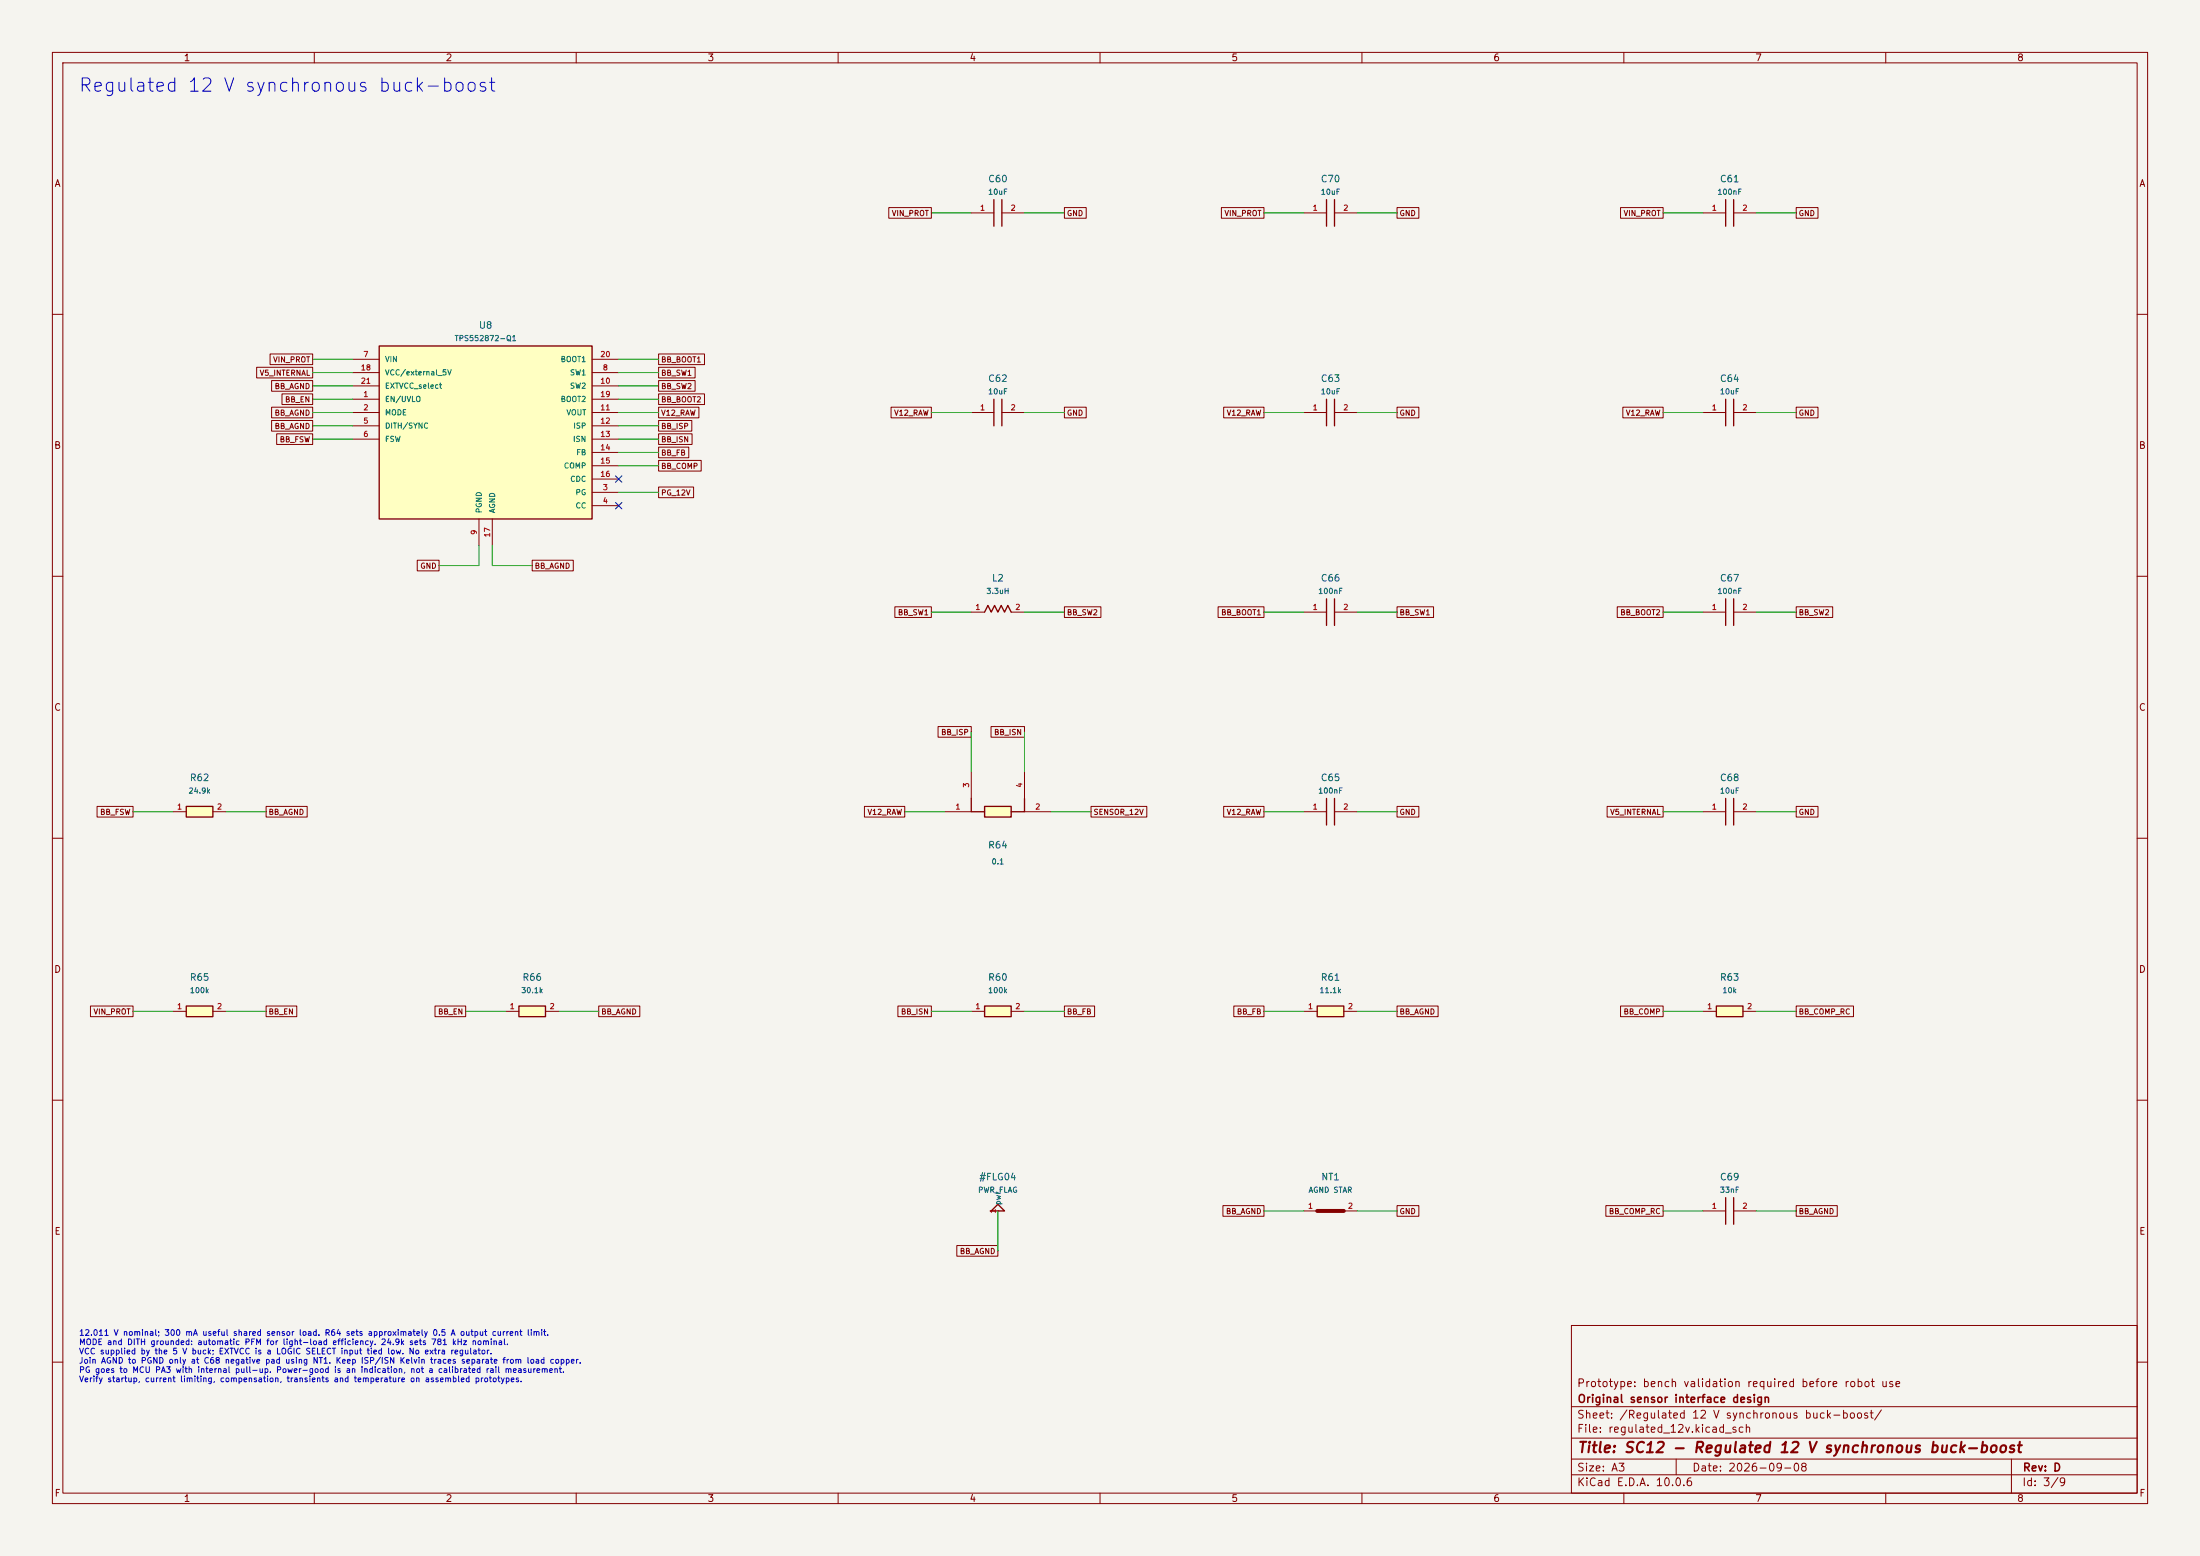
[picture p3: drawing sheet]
(kicad_sch (version 20250114) (generator "eeschema") (paper "A3")
(title_block (title "SC12 - Regulated 12 V synchronous buck-boost") (date "2026-09-08") (rev "D") (company "Original sensor interface design") (comment 1 "Prototype: bench validation required before robot use"))
(lib_symbols
(symbol "FRC_Sensor_CAN:BUCKBOOST" (pin_names (offset 1.016)) (in_bom yes) (on_board yes)
(property "Reference" "U" (at 0 10 0) (effects (font (size 1.27 1.27))))
(property "Value" "BUCKBOOST" (at 0 7 0) (effects (font (size 1.27 1.27))))
(property "Footprint" "" (at 0 0 0) (effects (font (size 1.27 1.27)) (hide yes)))
(property "Datasheet" "" (at 0 0 0) (effects (font (size 1.27 1.27)) (hide yes)))
(symbol "BUCKBOOST_1_1" (rectangle (start -20.32 16.51) (end 20.32 -16.51) (stroke (width .254) (type default)) (fill (type background)))
(pin power_in line (at -25.4 13.97 0) (length 5.08) (name "VIN" (effects (font (size 1.016 1.016)))) (number "7" (effects (font (size 1.016 1.016)))))
(pin power_in line (at -25.4 11.43 0) (length 5.08) (name "VCC/external 5V" (effects (font (size 1.016 1.016)))) (number "18" (effects (font (size 1.016 1.016)))))
(pin input line (at -25.4 8.89 0) (length 5.08) (name "EXTVCC select" (effects (font (size 1.016 1.016)))) (number "21" (effects (font (size 1.016 1.016)))))
(pin input line (at -25.4 6.35 0) (length 5.08) (name "EN/UVLO" (effects (font (size 1.016 1.016)))) (number "1" (effects (font (size 1.016 1.016)))))
(pin input line (at -25.4 3.81 0) (length 5.08) (name "MODE" (effects (font (size 1.016 1.016)))) (number "2" (effects (font (size 1.016 1.016)))))
(pin input line (at -25.4 1.27 0) (length 5.08) (name "DITH/SYNC" (effects (font (size 1.016 1.016)))) (number "5" (effects (font (size 1.016 1.016)))))
(pin passive line (at -25.4 -1.27 0) (length 5.08) (name "FSW" (effects (font (size 1.016 1.016)))) (number "6" (effects (font (size 1.016 1.016)))))
(pin passive line (at 25.4 13.97 180) (length 5.08) (name "BOOT1" (effects (font (size 1.016 1.016)))) (number "20" (effects (font (size 1.016 1.016)))))
(pin power_out line (at 25.4 11.43 180) (length 5.08) (name "SW1" (effects (font (size 1.016 1.016)))) (number "8" (effects (font (size 1.016 1.016)))))
(pin power_out line (at 25.4 8.89 180) (length 5.08) (name "SW2" (effects (font (size 1.016 1.016)))) (number "10" (effects (font (size 1.016 1.016)))))
(pin passive line (at 25.4 6.35 180) (length 5.08) (name "BOOT2" (effects (font (size 1.016 1.016)))) (number "19" (effects (font (size 1.016 1.016)))))
(pin power_out line (at 25.4 3.81 180) (length 5.08) (name "VOUT" (effects (font (size 1.016 1.016)))) (number "11" (effects (font (size 1.016 1.016)))))
(pin input line (at 25.4 1.27 180) (length 5.08) (name "ISP" (effects (font (size 1.016 1.016)))) (number "12" (effects (font (size 1.016 1.016)))))
(pin input line (at 25.4 -1.27 180) (length 5.08) (name "ISN" (effects (font (size 1.016 1.016)))) (number "13" (effects (font (size 1.016 1.016)))))
(pin input line (at 25.4 -3.81 180) (length 5.08) (name "FB" (effects (font (size 1.016 1.016)))) (number "14" (effects (font (size 1.016 1.016)))))
(pin passive line (at 25.4 -6.35 180) (length 5.08) (name "COMP" (effects (font (size 1.016 1.016)))) (number "15" (effects (font (size 1.016 1.016)))))
(pin passive line (at 25.4 -8.89 180) (length 5.08) (name "CDC" (effects (font (size 1.016 1.016)))) (number "16" (effects (font (size 1.016 1.016)))))
(pin open_collector line (at 25.4 -11.43 180) (length 5.08) (name "PG" (effects (font (size 1.016 1.016)))) (number "3" (effects (font (size 1.016 1.016)))))
(pin open_collector line (at 25.4 -13.97 180) (length 5.08) (name "CC" (effects (font (size 1.016 1.016)))) (number "4" (effects (font (size 1.016 1.016)))))
(pin power_in line (at -1.27 -21.59 90) (length 5.08) (name "PGND" (effects (font (size 1.016 1.016)))) (number "9" (effects (font (size 1.016 1.016)))))
(pin power_in line (at 1.27 -21.59 90) (length 5.08) (name "AGND" (effects (font (size 1.016 1.016)))) (number "17" (effects (font (size 1.016 1.016)))))))
(symbol "FRC_Sensor_CAN:C" (pin_names (offset 1.016)) (in_bom yes) (on_board yes)
(property "Reference" "C" (at 0 10 0) (effects (font (size 1.27 1.27))))
(property "Value" "C" (at 0 7 0) (effects (font (size 1.27 1.27))))
(property "Footprint" "" (at 0 0 0) (effects (font (size 1.27 1.27)) (hide yes)))
(property "Datasheet" "" (at 0 0 0) (effects (font (size 1.27 1.27)) (hide yes)))
(symbol "C_1_1" (polyline (pts (xy -0.762 -2.54) (xy -0.762 2.54)) (stroke (width 0.254) (type default)) (fill (type none)))(polyline (pts (xy 0.762 -2.54) (xy 0.762 2.54)) (stroke (width 0.254) (type default)) (fill (type none)))
(pin passive line (at -5.08 0 0) (length 4.318) (name "" (effects (font (size 1.016 1.016)))) (number "1" (effects (font (size 1.016 1.016)))))
(pin passive line (at 5.08 0 180) (length 4.318) (name "" (effects (font (size 1.016 1.016)))) (number "2" (effects (font (size 1.016 1.016)))))))
(symbol "FRC_Sensor_CAN:KELVIN_R" (pin_names (offset 1.016)) (in_bom yes) (on_board yes)
(property "Reference" "R" (at 0 10 0) (effects (font (size 1.27 1.27))))
(property "Value" "KELVIN_R" (at 0 7 0) (effects (font (size 1.27 1.27))))
(property "Footprint" "" (at 0 0 0) (effects (font (size 1.27 1.27)) (hide yes)))
(property "Datasheet" "" (at 0 0 0) (effects (font (size 1.27 1.27)) (hide yes)))
(symbol "KELVIN_R_1_1" (rectangle (start -2.54 1.016) (end 2.54 -1.016) (stroke (width .254) (type default)) (fill (type background)))(polyline (pts (xy -5.08 2.54) (xy -5.08 0) (xy -2.54 0)) (stroke (width 0.254) (type default)) (fill (type none)))(polyline (pts (xy 5.08 2.54) (xy 5.08 0) (xy 2.54 0)) (stroke (width 0.254) (type default)) (fill (type none)))
(pin passive line (at -10.16 0 0) (length 5.08) (name "" (effects (font (size 1.016 1.016)))) (number "1" (effects (font (size 1.016 1.016)))))
(pin passive line (at 10.16 0 180) (length 5.08) (name "" (effects (font (size 1.016 1.016)))) (number "2" (effects (font (size 1.016 1.016)))))
(pin passive line (at -5.08 7.62 270) (length 5.08) (name "" (effects (font (size 1.016 1.016)))) (number "3" (effects (font (size 1.016 1.016)))))
(pin passive line (at 5.08 7.62 270) (length 5.08) (name "" (effects (font (size 1.016 1.016)))) (number "4" (effects (font (size 1.016 1.016)))))))
(symbol "FRC_Sensor_CAN:L" (pin_names (offset 1.016)) (in_bom yes) (on_board yes)
(property "Reference" "L" (at 0 10 0) (effects (font (size 1.27 1.27))))
(property "Value" "L" (at 0 7 0) (effects (font (size 1.27 1.27))))
(property "Footprint" "" (at 0 0 0) (effects (font (size 1.27 1.27)) (hide yes)))
(property "Datasheet" "" (at 0 0 0) (effects (font (size 1.27 1.27)) (hide yes)))
(symbol "L_1_1" (polyline (pts (xy -2.54 0) (xy -1.9 1.27) (xy -1.27 0) (xy -0.63 1.27) (xy 0 0) (xy 0.63 1.27) (xy 1.27 0) (xy 1.9 1.27) (xy 2.54 0)) (stroke (width 0.254) (type default)) (fill (type none)))
(pin passive line (at -5.08 0 0) (length 2.54) (name "" (effects (font (size 1.016 1.016)))) (number "1" (effects (font (size 1.016 1.016)))))
(pin passive line (at 5.08 0 180) (length 2.54) (name "" (effects (font (size 1.016 1.016)))) (number "2" (effects (font (size 1.016 1.016)))))))
(symbol "FRC_Sensor_CAN:NETTIE" (pin_names (offset 1.016)) (in_bom yes) (on_board yes)
(property "Reference" "NT" (at 0 10 0) (effects (font (size 1.27 1.27))))
(property "Value" "NETTIE" (at 0 7 0) (effects (font (size 1.27 1.27))))
(property "Footprint" "" (at 0 0 0) (effects (font (size 1.27 1.27)) (hide yes)))
(property "Datasheet" "" (at 0 0 0) (effects (font (size 1.27 1.27)) (hide yes)))
(symbol "NETTIE_1_1" (polyline (pts (xy -2.54 0) (xy 2.54 0)) (stroke (width 0.762) (type default)) (fill (type none)))
(pin passive line (at -5.08 0 0) (length 2.54) (name "" (effects (font (size 1.016 1.016)))) (number "1" (effects (font (size 1.016 1.016)))))
(pin passive line (at 5.08 0 180) (length 2.54) (name "" (effects (font (size 1.016 1.016)))) (number "2" (effects (font (size 1.016 1.016)))))))
(symbol "FRC_Sensor_CAN:PWR_FLAG" (pin_names (offset 1.016)) (in_bom yes) (on_board yes)
(property "Reference" "#FLG" (at 0 10 0) (effects (font (size 1.27 1.27))))
(property "Value" "PWR_FLAG" (at 0 7 0) (effects (font (size 1.27 1.27))))
(property "Footprint" "" (at 0 0 0) (effects (font (size 1.27 1.27)) (hide yes)))
(property "Datasheet" "" (at 0 0 0) (effects (font (size 1.27 1.27)) (hide yes)))
(symbol "PWR_FLAG_1_1" (polyline (pts (xy -1.27 0) (xy 0 1.27) (xy 1.27 0) (xy -1.27 0)) (stroke (width 0.254) (type default)) (fill (type none)))
(pin power_out line (at 0 0 90) (length 0) (name "pwr" (effects (font (size 1.016 1.016)))) (number "1" (effects (font (size 1.016 1.016)))))))
(symbol "FRC_Sensor_CAN:R" (pin_names (offset 1.016)) (in_bom yes) (on_board yes)
(property "Reference" "R" (at 0 10 0) (effects (font (size 1.27 1.27))))
(property "Value" "R" (at 0 7 0) (effects (font (size 1.27 1.27))))
(property "Footprint" "" (at 0 0 0) (effects (font (size 1.27 1.27)) (hide yes)))
(property "Datasheet" "" (at 0 0 0) (effects (font (size 1.27 1.27)) (hide yes)))
(symbol "R_1_1" (rectangle (start -2.54 1.016) (end 2.54 -1.016) (stroke (width .254) (type default)) (fill (type background)))
(pin passive line (at -5.08 0 0) (length 2.54) (name "" (effects (font (size 1.016 1.016)))) (number "1" (effects (font (size 1.016 1.016)))))
(pin passive line (at 5.08 0 180) (length 2.54) (name "" (effects (font (size 1.016 1.016)))) (number "2" (effects (font (size 1.016 1.016))))))))
(text "Regulated 12 V synchronous buck-boost" (at 15 15 0) (effects (font (size 2.54 2.54)) (justify left top)))
(wire (pts (xy 67.31 68.58) (xy 59.69 68.58)) (stroke (width 0) (type default)))
(global_label "VIN_PROT" (shape passive) (at 59.69 68.58 0) (effects (font (size 1.016 1.016)) (justify right)) (property "Intersheetrefs" "${INTERSHEET_REFS}" (at 59.69 68.58 0) (effects (font (size 1.27 1.27)) (hide yes))))
(wire (pts (xy 67.31 71.12) (xy 59.69 71.12)) (stroke (width 0) (type default)))
(global_label "V5_INTERNAL" (shape passive) (at 59.69 71.12 0) (effects (font (size 1.016 1.016)) (justify right)) (property "Intersheetrefs" "${INTERSHEET_REFS}" (at 59.69 71.12 0) (effects (font (size 1.27 1.27)) (hide yes))))
(wire (pts (xy 67.31 73.66) (xy 59.69 73.66)) (stroke (width 0) (type default)))
(global_label "BB_AGND" (shape passive) (at 59.69 73.66 0) (effects (font (size 1.016 1.016)) (justify right)) (property "Intersheetrefs" "${INTERSHEET_REFS}" (at 59.69 73.66 0) (effects (font (size 1.27 1.27)) (hide yes))))
(wire (pts (xy 67.31 76.2) (xy 59.69 76.2)) (stroke (width 0) (type default)))
(global_label "BB_EN" (shape passive) (at 59.69 76.2 0) (effects (font (size 1.016 1.016)) (justify right)) (property "Intersheetrefs" "${INTERSHEET_REFS}" (at 59.69 76.2 0) (effects (font (size 1.27 1.27)) (hide yes))))
(wire (pts (xy 67.31 78.74) (xy 59.69 78.74)) (stroke (width 0) (type default)))
(global_label "BB_AGND" (shape passive) (at 59.69 78.74 0) (effects (font (size 1.016 1.016)) (justify right)) (property "Intersheetrefs" "${INTERSHEET_REFS}" (at 59.69 78.74 0) (effects (font (size 1.27 1.27)) (hide yes))))
(wire (pts (xy 67.31 81.28) (xy 59.69 81.28)) (stroke (width 0) (type default)))
(global_label "BB_AGND" (shape passive) (at 59.69 81.28 0) (effects (font (size 1.016 1.016)) (justify right)) (property "Intersheetrefs" "${INTERSHEET_REFS}" (at 59.69 81.28 0) (effects (font (size 1.27 1.27)) (hide yes))))
(wire (pts (xy 67.31 83.82) (xy 59.69 83.82)) (stroke (width 0) (type default)))
(global_label "BB_FSW" (shape passive) (at 59.69 83.82 0) (effects (font (size 1.016 1.016)) (justify right)) (property "Intersheetrefs" "${INTERSHEET_REFS}" (at 59.69 83.82 0) (effects (font (size 1.27 1.27)) (hide yes))))
(wire (pts (xy 118.11 68.58) (xy 125.73 68.58)) (stroke (width 0) (type default)))
(global_label "BB_BOOT1" (shape passive) (at 125.73 68.58 180) (effects (font (size 1.016 1.016)) (justify left)) (property "Intersheetrefs" "${INTERSHEET_REFS}" (at 125.73 68.58 0) (effects (font (size 1.27 1.27)) (hide yes))))
(wire (pts (xy 118.11 71.12) (xy 125.73 71.12)) (stroke (width 0) (type default)))
(global_label "BB_SW1" (shape passive) (at 125.73 71.12 180) (effects (font (size 1.016 1.016)) (justify left)) (property "Intersheetrefs" "${INTERSHEET_REFS}" (at 125.73 71.12 0) (effects (font (size 1.27 1.27)) (hide yes))))
(wire (pts (xy 118.11 73.66) (xy 125.73 73.66)) (stroke (width 0) (type default)))
(global_label "BB_SW2" (shape passive) (at 125.73 73.66 180) (effects (font (size 1.016 1.016)) (justify left)) (property "Intersheetrefs" "${INTERSHEET_REFS}" (at 125.73 73.66 0) (effects (font (size 1.27 1.27)) (hide yes))))
(wire (pts (xy 118.11 76.2) (xy 125.73 76.2)) (stroke (width 0) (type default)))
(global_label "BB_BOOT2" (shape passive) (at 125.73 76.2 180) (effects (font (size 1.016 1.016)) (justify left)) (property "Intersheetrefs" "${INTERSHEET_REFS}" (at 125.73 76.2 0) (effects (font (size 1.27 1.27)) (hide yes))))
(wire (pts (xy 118.11 78.74) (xy 125.73 78.74)) (stroke (width 0) (type default)))
(global_label "V12_RAW" (shape passive) (at 125.73 78.74 180) (effects (font (size 1.016 1.016)) (justify left)) (property "Intersheetrefs" "${INTERSHEET_REFS}" (at 125.73 78.74 0) (effects (font (size 1.27 1.27)) (hide yes))))
(wire (pts (xy 118.11 81.28) (xy 125.73 81.28)) (stroke (width 0) (type default)))
(global_label "BB_ISP" (shape passive) (at 125.73 81.28 180) (effects (font (size 1.016 1.016)) (justify left)) (property "Intersheetrefs" "${INTERSHEET_REFS}" (at 125.73 81.28 0) (effects (font (size 1.27 1.27)) (hide yes))))
(wire (pts (xy 118.11 83.82) (xy 125.73 83.82)) (stroke (width 0) (type default)))
(global_label "BB_ISN" (shape passive) (at 125.73 83.82 180) (effects (font (size 1.016 1.016)) (justify left)) (property "Intersheetrefs" "${INTERSHEET_REFS}" (at 125.73 83.82 0) (effects (font (size 1.27 1.27)) (hide yes))))
(wire (pts (xy 118.11 86.36) (xy 125.73 86.36)) (stroke (width 0) (type default)))
(global_label "BB_FB" (shape passive) (at 125.73 86.36 180) (effects (font (size 1.016 1.016)) (justify left)) (property "Intersheetrefs" "${INTERSHEET_REFS}" (at 125.73 86.36 0) (effects (font (size 1.27 1.27)) (hide yes))))
(wire (pts (xy 118.11 88.9) (xy 125.73 88.9)) (stroke (width 0) (type default)))
(global_label "BB_COMP" (shape passive) (at 125.73 88.9 180) (effects (font (size 1.016 1.016)) (justify left)) (property "Intersheetrefs" "${INTERSHEET_REFS}" (at 125.73 88.9 0) (effects (font (size 1.27 1.27)) (hide yes))))
(no_connect (at 118.11 91.44))
(wire (pts (xy 118.11 93.98) (xy 125.73 93.98)) (stroke (width 0) (type default)))
(global_label "PG_12V" (shape passive) (at 125.73 93.98 180) (effects (font (size 1.016 1.016)) (justify left)) (property "Intersheetrefs" "${INTERSHEET_REFS}" (at 125.73 93.98 0) (effects (font (size 1.27 1.27)) (hide yes))))
(no_connect (at 118.11 96.52))
(symbol (lib_id "FRC_Sensor_CAN:BUCKBOOST") (at 92.71000000000001 82.55 0) (unit 1) (in_bom yes) (on_board yes) (dnp no) (property "Reference" "U8" (at 92.71 62.08 0) (effects (font (size 1.27 1.27))))(property "Value" "TPS552872-Q1" (at 92.71 64.58 0) (effects (font (size 1.016 1.016))))(property "Footprint" "FRC_Sensor_CAN:TI_RYQ0021B_VQFN_HR_5x3mm" (at 92.71 82.55 0) (effects (font (size 1.27 1.27)) (hide yes)))(property "Datasheet" "https://www.ti.com/lit/ds/symlink/tps552872-q1.pdf" (at 92.71 82.55 0) (effects (font (size 1.27 1.27)) (hide yes)))(property "MPN" "TPS552872QWRYQRQ1" (at 92.71 82.55 0) (effects (font (size 1.27 1.27)) (hide yes)))(property "Notes" "Synchronous 12 V buck-boost; 781.25 kHz nominal, auto PFM, external bias from the 5 V buck. Kelvin sense R64. CDC and CC unused. Pin 21 is a logic selector, NOT a bias supply pin." (at 92.71 82.55 0) (effects (font (size 1.27 1.27)) (hide yes)))(pin "7")(pin "18")(pin "21")(pin "1")(pin "2")(pin "5")(pin "6")(pin "20")(pin "8")(pin "10")(pin "19")(pin "11")(pin "12")(pin "13")(pin "14")(pin "15")(pin "16")(pin "3")(pin "4")(pin "9")(pin "17") )
(wire (pts (xy 91.44 104.14) (xy 91.44 107.95)) (stroke (width 0) (type default)))
(wire (pts (xy 91.44 107.95) (xy 83.82 107.95)) (stroke (width 0) (type default)))
(global_label "GND" (shape passive) (at 83.82 107.95 0) (effects (font (size 1.016 1.016)) (justify right)) (property "Intersheetrefs" "${INTERSHEET_REFS}" (at 83.82 107.95 0) (effects (font (size 1.27 1.27)) (hide yes))))
(wire (pts (xy 93.98 104.14) (xy 93.98 107.95)) (stroke (width 0) (type default)))
(wire (pts (xy 93.98 107.95) (xy 101.6 107.95)) (stroke (width 0) (type default)))
(global_label "BB_AGND" (shape passive) (at 101.6 107.95 180) (effects (font (size 1.016 1.016)) (justify left)) (property "Intersheetrefs" "${INTERSHEET_REFS}" (at 101.6 107.95 0) (effects (font (size 1.27 1.27)) (hide yes))))
(wire (pts (xy 185.42 40.64) (xy 177.8 40.64)) (stroke (width 0) (type default)))
(global_label "VIN_PROT" (shape passive) (at 177.8 40.64 0) (effects (font (size 1.016 1.016)) (justify right)) (property "Intersheetrefs" "${INTERSHEET_REFS}" (at 177.8 40.64 0) (effects (font (size 1.27 1.27)) (hide yes))))
(wire (pts (xy 195.58 40.64) (xy 203.2 40.64)) (stroke (width 0) (type default)))
(global_label "GND" (shape passive) (at 203.2 40.64 180) (effects (font (size 1.016 1.016)) (justify left)) (property "Intersheetrefs" "${INTERSHEET_REFS}" (at 203.2 40.64 0) (effects (font (size 1.27 1.27)) (hide yes))))
(symbol (lib_id "FRC_Sensor_CAN:C") (at 190.5 40.64 0) (unit 1) (in_bom yes) (on_board yes) (dnp no) (property "Reference" "C60" (at 190.5 34.14 0) (effects (font (size 1.27 1.27))))(property "Value" "10uF" (at 190.5 36.64 0) (effects (font (size 1.016 1.016))))(property "Footprint" "FRC_Sensor_CAN:C_1210_3225Metric" (at 190.5 40.64 0) (effects (font (size 1.27 1.27)) (hide yes)))(property "Datasheet" "" (at 190.5 40.64 0) (effects (font (size 1.27 1.27)) (hide yes)))(property "MPN" "CL32B106KBJNNWE" (at 190.5 40.64 0) (effects (font (size 1.27 1.27)) (hide yes)))(property "Notes" "Local converter capacitor; exact dielectric and DC-bias behavior matter. C62/C63/C64 form the 12 V output bank." (at 190.5 40.64 0) (effects (font (size 1.27 1.27)) (hide yes)))(pin "1")(pin "2") )
(wire (pts (xy 248.92 40.64) (xy 241.3 40.64)) (stroke (width 0) (type default)))
(global_label "VIN_PROT" (shape passive) (at 241.3 40.64 0) (effects (font (size 1.016 1.016)) (justify right)) (property "Intersheetrefs" "${INTERSHEET_REFS}" (at 241.3 40.64 0) (effects (font (size 1.27 1.27)) (hide yes))))
(wire (pts (xy 259.08 40.64) (xy 266.7 40.64)) (stroke (width 0) (type default)))
(global_label "GND" (shape passive) (at 266.7 40.64 180) (effects (font (size 1.016 1.016)) (justify left)) (property "Intersheetrefs" "${INTERSHEET_REFS}" (at 266.7 40.64 0) (effects (font (size 1.27 1.27)) (hide yes))))
(symbol (lib_id "FRC_Sensor_CAN:C") (at 254.0 40.64 0) (unit 1) (in_bom yes) (on_board yes) (dnp no) (property "Reference" "C70" (at 254 34.14 0) (effects (font (size 1.27 1.27))))(property "Value" "10uF" (at 254 36.64 0) (effects (font (size 1.016 1.016))))(property "Footprint" "FRC_Sensor_CAN:C_1210_3225Metric" (at 254 40.64 0) (effects (font (size 1.27 1.27)) (hide yes)))(property "Datasheet" "" (at 254 40.64 0) (effects (font (size 1.27 1.27)) (hide yes)))(property "MPN" "CL32B106KBJNNWE" (at 254 40.64 0) (effects (font (size 1.27 1.27)) (hide yes)))(property "Notes" "Local converter capacitor; exact dielectric and DC-bias behavior matter. C62/C63/C64 form the 12 V output bank." (at 254 40.64 0) (effects (font (size 1.27 1.27)) (hide yes)))(pin "1")(pin "2") )
(wire (pts (xy 325.12 40.64) (xy 317.5 40.64)) (stroke (width 0) (type default)))
(global_label "VIN_PROT" (shape passive) (at 317.5 40.64 0) (effects (font (size 1.016 1.016)) (justify right)) (property "Intersheetrefs" "${INTERSHEET_REFS}" (at 317.5 40.64 0) (effects (font (size 1.27 1.27)) (hide yes))))
(wire (pts (xy 335.28 40.64) (xy 342.9 40.64)) (stroke (width 0) (type default)))
(global_label "GND" (shape passive) (at 342.9 40.64 180) (effects (font (size 1.016 1.016)) (justify left)) (property "Intersheetrefs" "${INTERSHEET_REFS}" (at 342.9 40.64 0) (effects (font (size 1.27 1.27)) (hide yes))))
(symbol (lib_id "FRC_Sensor_CAN:C") (at 330.2 40.64 0) (unit 1) (in_bom yes) (on_board yes) (dnp no) (property "Reference" "C61" (at 330.2 34.14 0) (effects (font (size 1.27 1.27))))(property "Value" "100nF" (at 330.2 36.64 0) (effects (font (size 1.016 1.016))))(property "Footprint" "FRC_Sensor_CAN:C_0402_1005Metric" (at 330.2 40.64 0) (effects (font (size 1.27 1.27)) (hide yes)))(property "Datasheet" "" (at 330.2 40.64 0) (effects (font (size 1.27 1.27)) (hide yes)))(property "MPN" "C1005X7R1H104K050BB" (at 330.2 40.64 0) (effects (font (size 1.27 1.27)) (hide yes)))(property "Notes" "0402 required for short converter hot-loop/bootstrap connection. Assemble with paste and controlled reflow." (at 330.2 40.64 0) (effects (font (size 1.27 1.27)) (hide yes)))(pin "1")(pin "2") )
(wire (pts (xy 185.42 78.74) (xy 177.8 78.74)) (stroke (width 0) (type default)))
(global_label "V12_RAW" (shape passive) (at 177.8 78.74 0) (effects (font (size 1.016 1.016)) (justify right)) (property "Intersheetrefs" "${INTERSHEET_REFS}" (at 177.8 78.74 0) (effects (font (size 1.27 1.27)) (hide yes))))
(wire (pts (xy 195.58 78.74) (xy 203.2 78.74)) (stroke (width 0) (type default)))
(global_label "GND" (shape passive) (at 203.2 78.74 180) (effects (font (size 1.016 1.016)) (justify left)) (property "Intersheetrefs" "${INTERSHEET_REFS}" (at 203.2 78.74 0) (effects (font (size 1.27 1.27)) (hide yes))))
(symbol (lib_id "FRC_Sensor_CAN:C") (at 190.5 78.74 0) (unit 1) (in_bom yes) (on_board yes) (dnp no) (property "Reference" "C62" (at 190.5 72.24 0) (effects (font (size 1.27 1.27))))(property "Value" "10uF" (at 190.5 74.74 0) (effects (font (size 1.016 1.016))))(property "Footprint" "FRC_Sensor_CAN:C_1210_3225Metric" (at 190.5 78.74 0) (effects (font (size 1.27 1.27)) (hide yes)))(property "Datasheet" "" (at 190.5 78.74 0) (effects (font (size 1.27 1.27)) (hide yes)))(property "MPN" "CL32B106KBJNNWE" (at 190.5 78.74 0) (effects (font (size 1.27 1.27)) (hide yes)))(property "Notes" "Local converter capacitor; exact dielectric and DC-bias behavior matter. C62/C63/C64 form the 12 V output bank." (at 190.5 78.74 0) (effects (font (size 1.27 1.27)) (hide yes)))(pin "1")(pin "2") )
(wire (pts (xy 248.92 78.74) (xy 241.3 78.74)) (stroke (width 0) (type default)))
(global_label "V12_RAW" (shape passive) (at 241.3 78.74 0) (effects (font (size 1.016 1.016)) (justify right)) (property "Intersheetrefs" "${INTERSHEET_REFS}" (at 241.3 78.74 0) (effects (font (size 1.27 1.27)) (hide yes))))
(wire (pts (xy 259.08 78.74) (xy 266.7 78.74)) (stroke (width 0) (type default)))
(global_label "GND" (shape passive) (at 266.7 78.74 180) (effects (font (size 1.016 1.016)) (justify left)) (property "Intersheetrefs" "${INTERSHEET_REFS}" (at 266.7 78.74 0) (effects (font (size 1.27 1.27)) (hide yes))))
(symbol (lib_id "FRC_Sensor_CAN:C") (at 254.0 78.74 0) (unit 1) (in_bom yes) (on_board yes) (dnp no) (property "Reference" "C63" (at 254 72.24 0) (effects (font (size 1.27 1.27))))(property "Value" "10uF" (at 254 74.74 0) (effects (font (size 1.016 1.016))))(property "Footprint" "FRC_Sensor_CAN:C_1210_3225Metric" (at 254 78.74 0) (effects (font (size 1.27 1.27)) (hide yes)))(property "Datasheet" "" (at 254 78.74 0) (effects (font (size 1.27 1.27)) (hide yes)))(property "MPN" "CL32B106KBJNNWE" (at 254 78.74 0) (effects (font (size 1.27 1.27)) (hide yes)))(property "Notes" "Local converter capacitor; exact dielectric and DC-bias behavior matter. C62/C63/C64 form the 12 V output bank." (at 254 78.74 0) (effects (font (size 1.27 1.27)) (hide yes)))(pin "1")(pin "2") )
(wire (pts (xy 325.12 78.74) (xy 317.5 78.74)) (stroke (width 0) (type default)))
(global_label "V12_RAW" (shape passive) (at 317.5 78.74 0) (effects (font (size 1.016 1.016)) (justify right)) (property "Intersheetrefs" "${INTERSHEET_REFS}" (at 317.5 78.74 0) (effects (font (size 1.27 1.27)) (hide yes))))
(wire (pts (xy 335.28 78.74) (xy 342.9 78.74)) (stroke (width 0) (type default)))
(global_label "GND" (shape passive) (at 342.9 78.74 180) (effects (font (size 1.016 1.016)) (justify left)) (property "Intersheetrefs" "${INTERSHEET_REFS}" (at 342.9 78.74 0) (effects (font (size 1.27 1.27)) (hide yes))))
(symbol (lib_id "FRC_Sensor_CAN:C") (at 330.2 78.74 0) (unit 1) (in_bom yes) (on_board yes) (dnp no) (property "Reference" "C64" (at 330.2 72.24 0) (effects (font (size 1.27 1.27))))(property "Value" "10uF" (at 330.2 74.74 0) (effects (font (size 1.016 1.016))))(property "Footprint" "FRC_Sensor_CAN:C_1210_3225Metric" (at 330.2 78.74 0) (effects (font (size 1.27 1.27)) (hide yes)))(property "Datasheet" "" (at 330.2 78.74 0) (effects (font (size 1.27 1.27)) (hide yes)))(property "MPN" "CL32B106KBJNNWE" (at 330.2 78.74 0) (effects (font (size 1.27 1.27)) (hide yes)))(property "Notes" "Local converter capacitor; exact dielectric and DC-bias behavior matter. C62/C63/C64 form the 12 V output bank." (at 330.2 78.74 0) (effects (font (size 1.27 1.27)) (hide yes)))(pin "1")(pin "2") )
(wire (pts (xy 185.42 116.84) (xy 177.8 116.84)) (stroke (width 0) (type default)))
(global_label "BB_SW1" (shape passive) (at 177.8 116.84 0) (effects (font (size 1.016 1.016)) (justify right)) (property "Intersheetrefs" "${INTERSHEET_REFS}" (at 177.8 116.84 0) (effects (font (size 1.27 1.27)) (hide yes))))
(wire (pts (xy 195.58 116.84) (xy 203.2 116.84)) (stroke (width 0) (type default)))
(global_label "BB_SW2" (shape passive) (at 203.2 116.84 180) (effects (font (size 1.016 1.016)) (justify left)) (property "Intersheetrefs" "${INTERSHEET_REFS}" (at 203.2 116.84 0) (effects (font (size 1.27 1.27)) (hide yes))))
(symbol (lib_id "FRC_Sensor_CAN:L") (at 190.5 116.84 0) (unit 1) (in_bom yes) (on_board yes) (dnp no) (property "Reference" "L2" (at 190.5 110.34 0) (effects (font (size 1.27 1.27))))(property "Value" "3.3uH" (at 190.5 112.84 0) (effects (font (size 1.016 1.016))))(property "Footprint" "FRC_Sensor_CAN:L_Bourns_SRP5030T" (at 190.5 116.84 0) (effects (font (size 1.27 1.27)) (hide yes)))(property "Datasheet" "" (at 190.5 116.84 0) (effects (font (size 1.27 1.27)) (hide yes)))(property "MPN" "SRP5030TA-3R3M" (at 190.5 116.84 0) (effects (font (size 1.27 1.27)) (hide yes)))(property "Notes" "Shielded metal-powder 3.3 uH, 5 A RMS, 8 A saturation (20% drop), 38 milliohm max DCR. TA grade; verify layout against manufacturer dimensions." (at 190.5 116.84 0) (effects (font (size 1.27 1.27)) (hide yes)))(pin "1")(pin "2") )
(wire (pts (xy 248.92 116.84) (xy 241.3 116.84)) (stroke (width 0) (type default)))
(global_label "BB_BOOT1" (shape passive) (at 241.3 116.84 0) (effects (font (size 1.016 1.016)) (justify right)) (property "Intersheetrefs" "${INTERSHEET_REFS}" (at 241.3 116.84 0) (effects (font (size 1.27 1.27)) (hide yes))))
(wire (pts (xy 259.08 116.84) (xy 266.7 116.84)) (stroke (width 0) (type default)))
(global_label "BB_SW1" (shape passive) (at 266.7 116.84 180) (effects (font (size 1.016 1.016)) (justify left)) (property "Intersheetrefs" "${INTERSHEET_REFS}" (at 266.7 116.84 0) (effects (font (size 1.27 1.27)) (hide yes))))
(symbol (lib_id "FRC_Sensor_CAN:C") (at 254.0 116.84 0) (unit 1) (in_bom yes) (on_board yes) (dnp no) (property "Reference" "C66" (at 254 110.34 0) (effects (font (size 1.27 1.27))))(property "Value" "100nF" (at 254 112.84 0) (effects (font (size 1.016 1.016))))(property "Footprint" "FRC_Sensor_CAN:C_0402_1005Metric" (at 254 116.84 0) (effects (font (size 1.27 1.27)) (hide yes)))(property "Datasheet" "" (at 254 116.84 0) (effects (font (size 1.27 1.27)) (hide yes)))(property "MPN" "C1005X7R1H104K050BB" (at 254 116.84 0) (effects (font (size 1.27 1.27)) (hide yes)))(property "Notes" "0402 required for short converter hot-loop/bootstrap connection. Assemble with paste and controlled reflow." (at 254 116.84 0) (effects (font (size 1.27 1.27)) (hide yes)))(pin "1")(pin "2") )
(wire (pts (xy 325.12 116.84) (xy 317.5 116.84)) (stroke (width 0) (type default)))
(global_label "BB_BOOT2" (shape passive) (at 317.5 116.84 0) (effects (font (size 1.016 1.016)) (justify right)) (property "Intersheetrefs" "${INTERSHEET_REFS}" (at 317.5 116.84 0) (effects (font (size 1.27 1.27)) (hide yes))))
(wire (pts (xy 335.28 116.84) (xy 342.9 116.84)) (stroke (width 0) (type default)))
(global_label "BB_SW2" (shape passive) (at 342.9 116.84 180) (effects (font (size 1.016 1.016)) (justify left)) (property "Intersheetrefs" "${INTERSHEET_REFS}" (at 342.9 116.84 0) (effects (font (size 1.27 1.27)) (hide yes))))
(symbol (lib_id "FRC_Sensor_CAN:C") (at 330.2 116.84 0) (unit 1) (in_bom yes) (on_board yes) (dnp no) (property "Reference" "C67" (at 330.2 110.34 0) (effects (font (size 1.27 1.27))))(property "Value" "100nF" (at 330.2 112.84 0) (effects (font (size 1.016 1.016))))(property "Footprint" "FRC_Sensor_CAN:C_0402_1005Metric" (at 330.2 116.84 0) (effects (font (size 1.27 1.27)) (hide yes)))(property "Datasheet" "" (at 330.2 116.84 0) (effects (font (size 1.27 1.27)) (hide yes)))(property "MPN" "C1005X7R1H104K050BB" (at 330.2 116.84 0) (effects (font (size 1.27 1.27)) (hide yes)))(property "Notes" "0402 required for short converter hot-loop/bootstrap connection. Assemble with paste and controlled reflow." (at 330.2 116.84 0) (effects (font (size 1.27 1.27)) (hide yes)))(pin "1")(pin "2") )
(wire (pts (xy 180.34 154.94) (xy 172.72 154.94)) (stroke (width 0) (type default)))
(global_label "V12_RAW" (shape passive) (at 172.72 154.94 0) (effects (font (size 1.016 1.016)) (justify right)) (property "Intersheetrefs" "${INTERSHEET_REFS}" (at 172.72 154.94 0) (effects (font (size 1.27 1.27)) (hide yes))))
(wire (pts (xy 200.66 154.94) (xy 208.28 154.94)) (stroke (width 0) (type default)))
(global_label "SENSOR_12V" (shape passive) (at 208.28 154.94 180) (effects (font (size 1.016 1.016)) (justify left)) (property "Intersheetrefs" "${INTERSHEET_REFS}" (at 208.28 154.94 0) (effects (font (size 1.27 1.27)) (hide yes))))
(wire (pts (xy 185.42 147.32) (xy 185.42 139.7)) (stroke (width 0) (type default)))
(global_label "BB_ISP" (shape passive) (at 185.42 139.7 0) (effects (font (size 1.016 1.016)) (justify right)) (property "Intersheetrefs" "${INTERSHEET_REFS}" (at 185.42 139.7 0) (effects (font (size 1.27 1.27)) (hide yes))))
(wire (pts (xy 195.58 147.32) (xy 195.58 139.7)) (stroke (width 0) (type default)))
(global_label "BB_ISN" (shape passive) (at 195.58 139.7 0) (effects (font (size 1.016 1.016)) (justify right)) (property "Intersheetrefs" "${INTERSHEET_REFS}" (at 195.58 139.7 0) (effects (font (size 1.27 1.27)) (hide yes))))
(symbol (lib_id "FRC_Sensor_CAN:KELVIN_R") (at 190.5 154.94 0) (unit 1) (in_bom yes) (on_board yes) (dnp no) (property "Reference" "R64" (at 190.5 161.29 0) (effects (font (size 1.27 1.27))))(property "Value" "0.1" (at 190.5 164.465 0) (effects (font (size 1.016 1.016))))(property "Footprint" "FRC_Sensor_CAN:R_1206_Kelvin_Sense_Taps" (at 190.5 154.94 0) (effects (font (size 1.27 1.27)) (hide yes)))(property "Datasheet" "" (at 190.5 154.94 0) (effects (font (size 1.27 1.27)) (hide yes)))(property "MPN" "PT1206FR-070R1L" (at 190.5 154.94 0) (effects (font (size 1.27 1.27)) (hide yes)))(property "Notes" "0.1 ohm, 1%, 0.25 W, 100 ppm/C. Approx. 0.5 A output current limit; 300 mA useful shared sensor budget. Kelvin routes to ISP/ISN required. PCB pads 3/4 are separate Kelvin branches joined beneath the two physical resistor terminations using footprint net-tie groups." (at 190.5 154.94 0) (effects (font (size 1.27 1.27)) (hide yes)))(pin "1")(pin "2")(pin "3")(pin "4") )
(wire (pts (xy 248.92 154.94) (xy 241.3 154.94)) (stroke (width 0) (type default)))
(global_label "V12_RAW" (shape passive) (at 241.3 154.94 0) (effects (font (size 1.016 1.016)) (justify right)) (property "Intersheetrefs" "${INTERSHEET_REFS}" (at 241.3 154.94 0) (effects (font (size 1.27 1.27)) (hide yes))))
(wire (pts (xy 259.08 154.94) (xy 266.7 154.94)) (stroke (width 0) (type default)))
(global_label "GND" (shape passive) (at 266.7 154.94 180) (effects (font (size 1.016 1.016)) (justify left)) (property "Intersheetrefs" "${INTERSHEET_REFS}" (at 266.7 154.94 0) (effects (font (size 1.27 1.27)) (hide yes))))
(symbol (lib_id "FRC_Sensor_CAN:C") (at 254.0 154.94 0) (unit 1) (in_bom yes) (on_board yes) (dnp no) (property "Reference" "C65" (at 254 148.44 0) (effects (font (size 1.27 1.27))))(property "Value" "100nF" (at 254 150.94 0) (effects (font (size 1.016 1.016))))(property "Footprint" "FRC_Sensor_CAN:C_0402_1005Metric" (at 254 154.94 0) (effects (font (size 1.27 1.27)) (hide yes)))(property "Datasheet" "" (at 254 154.94 0) (effects (font (size 1.27 1.27)) (hide yes)))(property "MPN" "C1005X7R1H104K050BB" (at 254 154.94 0) (effects (font (size 1.27 1.27)) (hide yes)))(property "Notes" "0402 required for short converter hot-loop/bootstrap connection. Assemble with paste and controlled reflow." (at 254 154.94 0) (effects (font (size 1.27 1.27)) (hide yes)))(pin "1")(pin "2") )
(wire (pts (xy 325.12 154.94) (xy 317.5 154.94)) (stroke (width 0) (type default)))
(global_label "V5_INTERNAL" (shape passive) (at 317.5 154.94 0) (effects (font (size 1.016 1.016)) (justify right)) (property "Intersheetrefs" "${INTERSHEET_REFS}" (at 317.5 154.94 0) (effects (font (size 1.27 1.27)) (hide yes))))
(wire (pts (xy 335.28 154.94) (xy 342.9 154.94)) (stroke (width 0) (type default)))
(global_label "GND" (shape passive) (at 342.9 154.94 180) (effects (font (size 1.016 1.016)) (justify left)) (property "Intersheetrefs" "${INTERSHEET_REFS}" (at 342.9 154.94 0) (effects (font (size 1.27 1.27)) (hide yes))))
(symbol (lib_id "FRC_Sensor_CAN:C") (at 330.2 154.94 0) (unit 1) (in_bom yes) (on_board yes) (dnp no) (property "Reference" "C68" (at 330.2 148.44 0) (effects (font (size 1.27 1.27))))(property "Value" "10uF" (at 330.2 150.94 0) (effects (font (size 1.016 1.016))))(property "Footprint" "FRC_Sensor_CAN:C_1210_3225Metric" (at 330.2 154.94 0) (effects (font (size 1.27 1.27)) (hide yes)))(property "Datasheet" "" (at 330.2 154.94 0) (effects (font (size 1.27 1.27)) (hide yes)))(property "MPN" "CL32B106KBJNNWE" (at 330.2 154.94 0) (effects (font (size 1.27 1.27)) (hide yes)))(property "Notes" "Local converter capacitor; exact dielectric and DC-bias behavior matter. C62/C63/C64 form the 12 V output bank." (at 330.2 154.94 0) (effects (font (size 1.27 1.27)) (hide yes)))(pin "1")(pin "2") )
(wire (pts (xy 185.42 193.04) (xy 177.8 193.04)) (stroke (width 0) (type default)))
(global_label "BB_ISN" (shape passive) (at 177.8 193.04 0) (effects (font (size 1.016 1.016)) (justify right)) (property "Intersheetrefs" "${INTERSHEET_REFS}" (at 177.8 193.04 0) (effects (font (size 1.27 1.27)) (hide yes))))
(wire (pts (xy 195.58 193.04) (xy 203.2 193.04)) (stroke (width 0) (type default)))
(global_label "BB_FB" (shape passive) (at 203.2 193.04 180) (effects (font (size 1.016 1.016)) (justify left)) (property "Intersheetrefs" "${INTERSHEET_REFS}" (at 203.2 193.04 0) (effects (font (size 1.27 1.27)) (hide yes))))
(symbol (lib_id "FRC_Sensor_CAN:R") (at 190.5 193.04 0) (unit 1) (in_bom yes) (on_board yes) (dnp no) (property "Reference" "R60" (at 190.5 186.54 0) (effects (font (size 1.27 1.27))))(property "Value" "100k" (at 190.5 189.04 0) (effects (font (size 1.016 1.016))))(property "Footprint" "FRC_Sensor_CAN:R_0805_2012Metric" (at 190.5 193.04 0) (effects (font (size 1.27 1.27)) (hide yes)))(property "Datasheet" "" (at 190.5 193.04 0) (effects (font (size 1.27 1.27)) (hide yes)))(property "MPN" "RT0805BRD07100KL" (at 190.5 193.04 0) (effects (font (size 1.27 1.27)) (hide yes)))(property "Notes" "0.1%, 25 ppm/C. Sense after current shunt; 12.0108 V nominal with R61=11.1k." (at 190.5 193.04 0) (effects (font (size 1.27 1.27)) (hide yes)))(pin "1")(pin "2") )
(wire (pts (xy 248.92 193.04) (xy 241.3 193.04)) (stroke (width 0) (type default)))
(global_label "BB_FB" (shape passive) (at 241.3 193.04 0) (effects (font (size 1.016 1.016)) (justify right)) (property "Intersheetrefs" "${INTERSHEET_REFS}" (at 241.3 193.04 0) (effects (font (size 1.27 1.27)) (hide yes))))
(wire (pts (xy 259.08 193.04) (xy 266.7 193.04)) (stroke (width 0) (type default)))
(global_label "BB_AGND" (shape passive) (at 266.7 193.04 180) (effects (font (size 1.016 1.016)) (justify left)) (property "Intersheetrefs" "${INTERSHEET_REFS}" (at 266.7 193.04 0) (effects (font (size 1.27 1.27)) (hide yes))))
(symbol (lib_id "FRC_Sensor_CAN:R") (at 254.0 193.04 0) (unit 1) (in_bom yes) (on_board yes) (dnp no) (property "Reference" "R61" (at 254 186.54 0) (effects (font (size 1.27 1.27))))(property "Value" "11.1k" (at 254 189.04 0) (effects (font (size 1.016 1.016))))(property "Footprint" "FRC_Sensor_CAN:R_0805_2012Metric" (at 254 193.04 0) (effects (font (size 1.27 1.27)) (hide yes)))(property "Datasheet" "" (at 254 193.04 0) (effects (font (size 1.27 1.27)) (hide yes)))(property "MPN" "RT0805BRD0711K1L" (at 254 193.04 0) (effects (font (size 1.27 1.27)) (hide yes)))(property "Notes" "" (at 254 193.04 0) (effects (font (size 1.27 1.27)) (hide yes)))(pin "1")(pin "2") )
(wire (pts (xy 325.12 193.04) (xy 317.5 193.04)) (stroke (width 0) (type default)))
(global_label "BB_COMP" (shape passive) (at 317.5 193.04 0) (effects (font (size 1.016 1.016)) (justify right)) (property "Intersheetrefs" "${INTERSHEET_REFS}" (at 317.5 193.04 0) (effects (font (size 1.27 1.27)) (hide yes))))
(wire (pts (xy 335.28 193.04) (xy 342.9 193.04)) (stroke (width 0) (type default)))
(global_label "BB_COMP_RC" (shape passive) (at 342.9 193.04 180) (effects (font (size 1.016 1.016)) (justify left)) (property "Intersheetrefs" "${INTERSHEET_REFS}" (at 342.9 193.04 0) (effects (font (size 1.27 1.27)) (hide yes))))
(symbol (lib_id "FRC_Sensor_CAN:R") (at 330.2 193.04 0) (unit 1) (in_bom yes) (on_board yes) (dnp no) (property "Reference" "R63" (at 330.2 186.54 0) (effects (font (size 1.27 1.27))))(property "Value" "10k" (at 330.2 189.04 0) (effects (font (size 1.016 1.016))))(property "Footprint" "FRC_Sensor_CAN:R_0805_2012Metric" (at 330.2 193.04 0) (effects (font (size 1.27 1.27)) (hide yes)))(property "Datasheet" "" (at 330.2 193.04 0) (effects (font (size 1.27 1.27)) (hide yes)))(property "MPN" "RC0805FR-0710KL" (at 330.2 193.04 0) (effects (font (size 1.27 1.27)) (hide yes)))(property "Notes" "Type-II outer-loop compensation with C69. Physical loop measurement required." (at 330.2 193.04 0) (effects (font (size 1.27 1.27)) (hide yes)))(pin "1")(pin "2") )
(wire (pts (xy 33.02 154.94) (xy 25.4 154.94)) (stroke (width 0) (type default)))
(global_label "BB_FSW" (shape passive) (at 25.4 154.94 0) (effects (font (size 1.016 1.016)) (justify right)) (property "Intersheetrefs" "${INTERSHEET_REFS}" (at 25.4 154.94 0) (effects (font (size 1.27 1.27)) (hide yes))))
(wire (pts (xy 43.18 154.94) (xy 50.8 154.94)) (stroke (width 0) (type default)))
(global_label "BB_AGND" (shape passive) (at 50.8 154.94 180) (effects (font (size 1.016 1.016)) (justify left)) (property "Intersheetrefs" "${INTERSHEET_REFS}" (at 50.8 154.94 0) (effects (font (size 1.27 1.27)) (hide yes))))
(symbol (lib_id "FRC_Sensor_CAN:R") (at 38.1 154.94 0) (unit 1) (in_bom yes) (on_board yes) (dnp no) (property "Reference" "R62" (at 38.1 148.44 0) (effects (font (size 1.27 1.27))))(property "Value" "24.9k" (at 38.1 150.94 0) (effects (font (size 1.016 1.016))))(property "Footprint" "FRC_Sensor_CAN:R_0805_2012Metric" (at 38.1 154.94 0) (effects (font (size 1.27 1.27)) (hide yes)))(property "Datasheet" "" (at 38.1 154.94 0) (effects (font (size 1.27 1.27)) (hide yes)))(property "MPN" "RC0805FR-0724K9L" (at 38.1 154.94 0) (effects (font (size 1.27 1.27)) (hide yes)))(property "Notes" "781.25 kHz nominal; inner-loop minimum inductance reviewed including frequency and inductance tolerances." (at 38.1 154.94 0) (effects (font (size 1.27 1.27)) (hide yes)))(pin "1")(pin "2") )
(wire (pts (xy 33.02 193.04) (xy 25.4 193.04)) (stroke (width 0) (type default)))
(global_label "VIN_PROT" (shape passive) (at 25.4 193.04 0) (effects (font (size 1.016 1.016)) (justify right)) (property "Intersheetrefs" "${INTERSHEET_REFS}" (at 25.4 193.04 0) (effects (font (size 1.27 1.27)) (hide yes))))
(wire (pts (xy 43.18 193.04) (xy 50.8 193.04)) (stroke (width 0) (type default)))
(global_label "BB_EN" (shape passive) (at 50.8 193.04 180) (effects (font (size 1.016 1.016)) (justify left)) (property "Intersheetrefs" "${INTERSHEET_REFS}" (at 50.8 193.04 0) (effects (font (size 1.27 1.27)) (hide yes))))
(symbol (lib_id "FRC_Sensor_CAN:R") (at 38.1 193.04 0) (unit 1) (in_bom yes) (on_board yes) (dnp no) (property "Reference" "R65" (at 38.1 186.54 0) (effects (font (size 1.27 1.27))))(property "Value" "100k" (at 38.1 189.04 0) (effects (font (size 1.016 1.016))))(property "Footprint" "FRC_Sensor_CAN:R_0805_2012Metric" (at 38.1 193.04 0) (effects (font (size 1.27 1.27)) (hide yes)))(property "Datasheet" "" (at 38.1 193.04 0) (effects (font (size 1.27 1.27)) (hide yes)))(property "MPN" "RC0805FR-07100KL" (at 38.1 193.04 0) (effects (font (size 1.27 1.27)) (hide yes)))(property "Notes" "Input UVLO top resistor; approximately 5.32 V turn-on, 0.5 V typical hysteresis at protected input." (at 38.1 193.04 0) (effects (font (size 1.27 1.27)) (hide yes)))(pin "1")(pin "2") )
(wire (pts (xy 96.52 193.04) (xy 88.9 193.04)) (stroke (width 0) (type default)))
(global_label "BB_EN" (shape passive) (at 88.9 193.04 0) (effects (font (size 1.016 1.016)) (justify right)) (property "Intersheetrefs" "${INTERSHEET_REFS}" (at 88.9 193.04 0) (effects (font (size 1.27 1.27)) (hide yes))))
(wire (pts (xy 106.68 193.04) (xy 114.3 193.04)) (stroke (width 0) (type default)))
(global_label "BB_AGND" (shape passive) (at 114.3 193.04 180) (effects (font (size 1.016 1.016)) (justify left)) (property "Intersheetrefs" "${INTERSHEET_REFS}" (at 114.3 193.04 0) (effects (font (size 1.27 1.27)) (hide yes))))
(symbol (lib_id "FRC_Sensor_CAN:R") (at 101.6 193.04 0) (unit 1) (in_bom yes) (on_board yes) (dnp no) (property "Reference" "R66" (at 101.6 186.54 0) (effects (font (size 1.27 1.27))))(property "Value" "30.1k" (at 101.6 189.04 0) (effects (font (size 1.016 1.016))))(property "Footprint" "FRC_Sensor_CAN:R_0805_2012Metric" (at 101.6 193.04 0) (effects (font (size 1.27 1.27)) (hide yes)))(property "Datasheet" "" (at 101.6 193.04 0) (effects (font (size 1.27 1.27)) (hide yes)))(property "MPN" "RC0805FR-0730K1L" (at 101.6 193.04 0) (effects (font (size 1.27 1.27)) (hide yes)))(property "Notes" "" (at 101.6 193.04 0) (effects (font (size 1.27 1.27)) (hide yes)))(pin "1")(pin "2") )
(wire (pts (xy 325.12 231.14) (xy 317.5 231.14)) (stroke (width 0) (type default)))
(global_label "BB_COMP_RC" (shape passive) (at 317.5 231.14 0) (effects (font (size 1.016 1.016)) (justify right)) (property "Intersheetrefs" "${INTERSHEET_REFS}" (at 317.5 231.14 0) (effects (font (size 1.27 1.27)) (hide yes))))
(wire (pts (xy 335.28 231.14) (xy 342.9 231.14)) (stroke (width 0) (type default)))
(global_label "BB_AGND" (shape passive) (at 342.9 231.14 180) (effects (font (size 1.016 1.016)) (justify left)) (property "Intersheetrefs" "${INTERSHEET_REFS}" (at 342.9 231.14 0) (effects (font (size 1.27 1.27)) (hide yes))))
(symbol (lib_id "FRC_Sensor_CAN:C") (at 330.2 231.14000000000001 0) (unit 1) (in_bom yes) (on_board yes) (dnp no) (property "Reference" "C69" (at 330.2 224.64 0) (effects (font (size 1.27 1.27))))(property "Value" "33nF" (at 330.2 227.14 0) (effects (font (size 1.016 1.016))))(property "Footprint" "FRC_Sensor_CAN:C_0805_2012Metric" (at 330.2 231.14 0) (effects (font (size 1.27 1.27)) (hide yes)))(property "Datasheet" "" (at 330.2 231.14 0) (effects (font (size 1.27 1.27)) (hide yes)))(property "MPN" "CC0805KRX7R9BB333" (at 330.2 231.14 0) (effects (font (size 1.27 1.27)) (hide yes)))(property "Notes" "Compensation capacitor. Extra high-frequency compensation pole omitted only because calculated capacitance is below TI 10 pF threshold." (at 330.2 231.14 0) (effects (font (size 1.27 1.27)) (hide yes)))(pin "1")(pin "2") )
(wire (pts (xy 248.92 231.14) (xy 241.3 231.14)) (stroke (width 0) (type default)))
(global_label "BB_AGND" (shape passive) (at 241.3 231.14 0) (effects (font (size 1.016 1.016)) (justify right)) (property "Intersheetrefs" "${INTERSHEET_REFS}" (at 241.3 231.14 0) (effects (font (size 1.27 1.27)) (hide yes))))
(wire (pts (xy 259.08 231.14) (xy 266.7 231.14)) (stroke (width 0) (type default)))
(global_label "GND" (shape passive) (at 266.7 231.14 180) (effects (font (size 1.016 1.016)) (justify left)) (property "Intersheetrefs" "${INTERSHEET_REFS}" (at 266.7 231.14 0) (effects (font (size 1.27 1.27)) (hide yes))))
(symbol (lib_id "FRC_Sensor_CAN:NETTIE") (at 254.0 231.14000000000001 0) (unit 1) (in_bom no) (on_board yes) (dnp no) (property "Reference" "NT1" (at 254 224.64 0) (effects (font (size 1.27 1.27))))(property "Value" "AGND STAR" (at 254 227.14 0) (effects (font (size 1.016 1.016))))(property "Footprint" "FRC_Sensor_CAN:NetTie_2_SMD_Pad0.5mm" (at 254 231.14 0) (effects (font (size 1.27 1.27)) (hide yes)))(property "Datasheet" "" (at 254 231.14 0) (effects (font (size 1.27 1.27)) (hide yes)))(property "MPN" "" (at 254 231.14 0) (effects (font (size 1.27 1.27)) (hide yes)))(property "Notes" "Copper-only net tie. Join analog ground to power ground at C68 negative terminal; no purchased part." (at 254 231.14 0) (effects (font (size 1.27 1.27)) (hide yes)))(pin "1")(pin "2") )
(wire (pts (xy 190.5 231.14) (xy 190.5 238.76)) (stroke (width 0) (type default)))
(global_label "BB_AGND" (shape passive) (at 190.5 238.76 0) (effects (font (size 1.016 1.016)) (justify right)) (property "Intersheetrefs" "${INTERSHEET_REFS}" (at 190.5 238.76 0) (effects (font (size 1.27 1.27)) (hide yes))))
(symbol (lib_id "FRC_Sensor_CAN:PWR_FLAG") (at 190.5 231.14000000000001 0) (unit 1) (in_bom no) (on_board yes) (dnp no) (property "Reference" "#FLG04" (at 190.5 224.64 0) (effects (font (size 1.27 1.27))))(property "Value" "PWR_FLAG" (at 190.5 227.14 0) (effects (font (size 1.016 1.016))))(property "Footprint" "" (at 190.5 231.14 0) (effects (font (size 1.27 1.27)) (hide yes)))(property "Datasheet" "" (at 190.5 231.14 0) (effects (font (size 1.27 1.27)) (hide yes)))(property "MPN" "" (at 190.5 231.14 0) (effects (font (size 1.27 1.27)) (hide yes)))(property "Notes" "" (at 190.5 231.14 0) (effects (font (size 1.27 1.27)) (hide yes)))(pin "1") )
(text "12.011 V nominal; 300 mA useful shared sensor load. R64 sets approximately 0.5 A output current limit.\nMODE and DITH grounded: automatic PFM for light-load efficiency. 24.9k sets 781 kHz nominal.\nVCC supplied by the 5 V buck; EXTVCC is a LOGIC SELECT input tied low. No extra regulator.\nJoin AGND to PGND only at C68 negative pad using NT1. Keep ISP/ISN Kelvin traces separate from load copper.\nPG goes to MCU PA3 with internal pull-up. Power-good is an indication, not a calibrated rail measurement.\nVerify startup, current limiting, compensation, transients and temperature on assembled prototypes." (at 15 254 0) (effects (font (size 1.1 1.1)) (justify left top)))
(embedded_fonts no))
